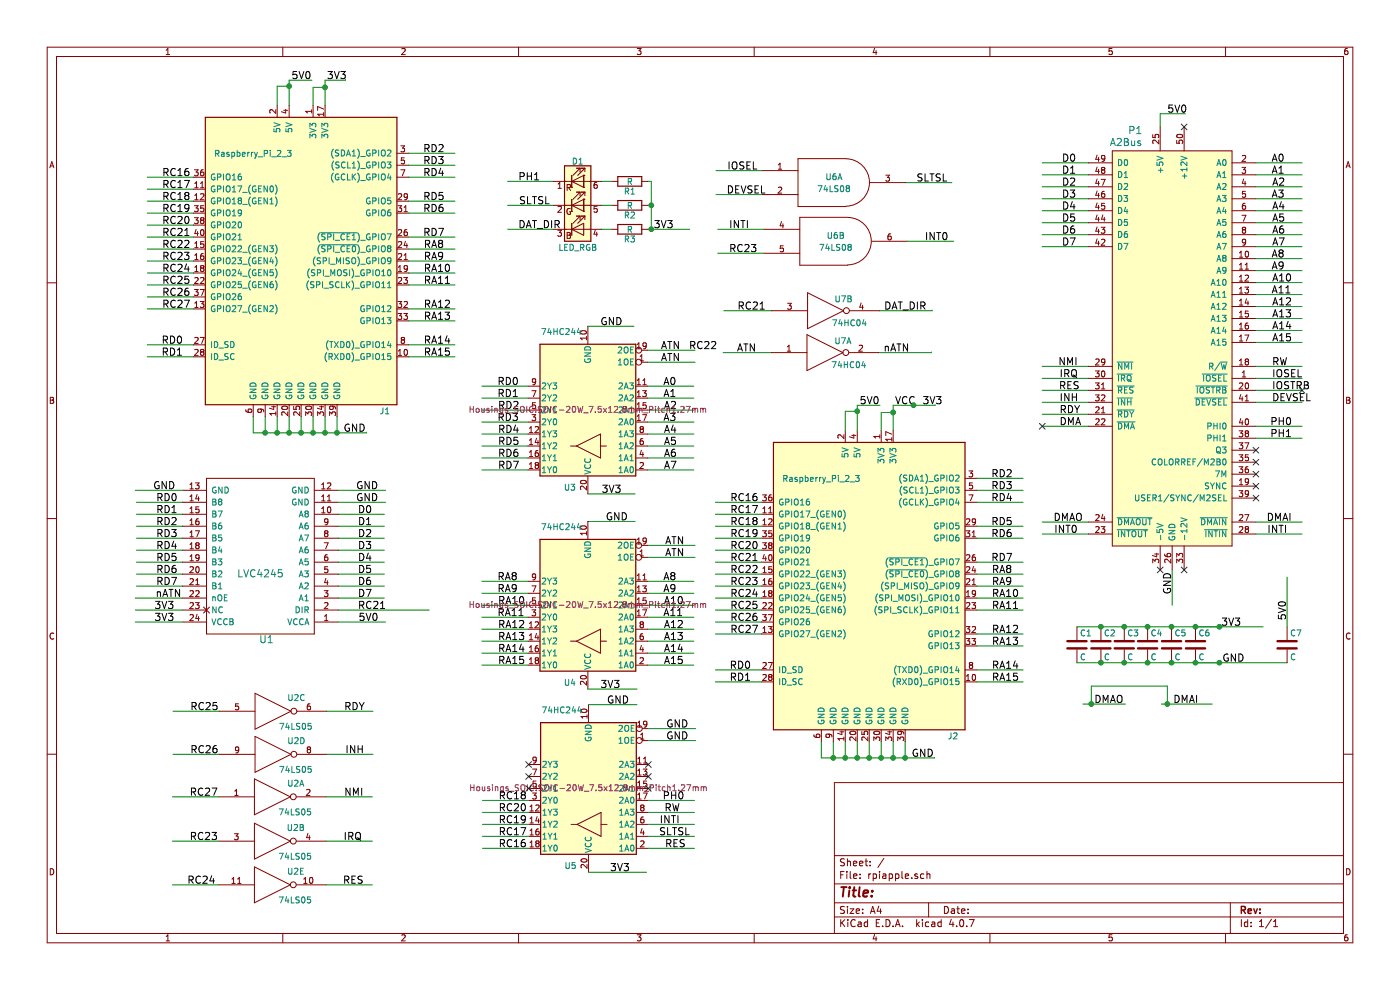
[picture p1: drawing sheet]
EESchema Schematic File Version 2
LIBS:power
LIBS:device
LIBS:switches
LIBS:relays
LIBS:motors
LIBS:transistors
LIBS:conn
LIBS:linear
LIBS:regul
LIBS:74xx
LIBS:cmos4000
LIBS:adc-dac
LIBS:memory
LIBS:xilinx
LIBS:microcontrollers
LIBS:dsp
LIBS:microchip
LIBS:analog_switches
LIBS:motorola
LIBS:texas
LIBS:intel
LIBS:audio
LIBS:interface
LIBS:digital-audio
LIBS:philips
LIBS:display
LIBS:cypress
LIBS:siliconi
LIBS:opto
LIBS:atmel
LIBS:contrib
LIBS:valves
LIBS:apple2
LIBS:altera_maxII_epm240
LIBS:msx_slot
EELAYER 25 0
EELAYER END
$Descr A4 11693 8268
encoding utf-8
Sheet 1 1
Title ""
Date ""
Rev ""
Comp ""
Comment1 ""
Comment2 ""
Comment3 ""
Comment4 ""
$EndDescr
$Comp
L A2Bus P1
U 1 1
P 9790 2860
F 0 "P1" H 9540 4635 60  0000 R CNN
F 1 "A2Bus" H 9540 4535 60  0000 R CNN
F 2 "MSX:Male_Card-Edge_50_pin__100_mil" H 9790 2860 60  0001 C CNN
F 3 "" H 9790 2860 60  0001 C CNN
	1    9790 2860
	1    0    0    -1  
$EndComp
$Comp
L Raspberry_Pi_2_3 J1
U 1 1
P 2515 2180
F 0 "J1" H 3215 930 50  0000 C CNN
F 1 "Raspberry_Pi_2_3" H 2115 3080 50  0000 C CNN
F 2 "Pin_Headers:Pin_Header_Straight_2x20" H 3515 3430 50  0001 C CNN
F 3 "" H 2565 2030 50  0001 C CNN
	1    2515 2180
	1    0    0    -1  
$EndComp
Text Label 3160 5195 2    60   ~ 0
5V0
Text Label 9790 4780 3    60   ~ 0
GND
Text Label 8870 1360 0    60   ~ 0
D0
Text Label 8870 1460 0    60   ~ 0
D1
Text Label 8870 1560 0    60   ~ 0
D2
Text Label 8870 1660 0    60   ~ 0
D3
Text Label 8870 1760 0    60   ~ 0
D4
Text Label 8870 1860 0    60   ~ 0
D5
Text Label 8870 1960 0    60   ~ 0
D6
Text Label 8870 2060 0    60   ~ 0
D7
Text Label 10620 1360 0    60   ~ 0
A0
Text Label 10620 1460 0    60   ~ 0
A1
Text Label 10625 1560 0    60   ~ 0
A2
Text Label 10620 1660 0    60   ~ 0
A3
Text Label 10625 1760 0    60   ~ 0
A4
Text Label 10625 1860 0    60   ~ 0
A5
Text Label 10625 1960 0    60   ~ 0
A6
Text Label 10625 2060 0    60   ~ 0
A7
Text Label 10620 2160 0    60   ~ 0
A8
Text Label 10620 2260 0    60   ~ 0
A9
Text Label 10625 2360 0    60   ~ 0
A10
Text Label 10620 2460 0    60   ~ 0
A11
Text Label 10625 2560 0    60   ~ 0
A12
Text Label 10625 2660 0    60   ~ 0
A13
Text Label 10625 2760 0    60   ~ 0
A14
Text Label 10625 2860 0    60   ~ 0
A15
Text Label 8800 4360 0    60   ~ 0
DMAO
Text Label 8805 4460 0    60   ~ 0
INT0
Text Label 10580 4360 0    60   ~ 0
DMAI
Text Label 10585 4460 0    60   ~ 0
INTI
Text Label 10625 3060 0    60   ~ 0
RW
Text Label 10625 3160 0    60   ~ 0
IOSEL
Text Label 10610 3660 0    60   ~ 0
PH1
Text Label 10625 3360 0    60   ~ 0
DEVSEL
Text Label 8840 3060 0    60   ~ 0
NMI
Text Label 8850 3160 0    60   ~ 0
IRQ
Text Label 8845 3260 0    60   ~ 0
RES
Text Label 8850 3360 0    60   ~ 0
INH
Text Label 8850 3460 0    60   ~ 0
RDY
Text Label 8850 3560 0    60   ~ 0
DMA
Text Label 1350 2880 0    60   ~ 0
RD0
Text Label 1350 2980 0    60   ~ 0
RD1
Text Label 3535 1280 0    60   ~ 0
RD2
Text Label 3535 1380 0    60   ~ 0
RD3
Text Label 3535 1480 0    60   ~ 0
RD4
Text Label 3535 1680 0    60   ~ 0
RD5
Text Label 3535 1780 0    60   ~ 0
RD6
Text Label 3535 1980 0    60   ~ 0
RD7
Text Label 3540 2080 0    60   ~ 0
RA8
Text Label 3540 2180 0    60   ~ 0
RA9
Text Label 3540 2280 0    60   ~ 0
RA10
Text Label 3540 2380 0    60   ~ 0
RA11
Text Label 3540 2680 0    60   ~ 0
RA13
Text Label 3540 2580 0    60   ~ 0
RA12
Text Label 3540 2880 0    60   ~ 0
RA14
Text Label 3540 2980 0    60   ~ 0
RA15
Text Label 1355 1480 0    60   ~ 0
RC16
Text Label 1355 1580 0    60   ~ 0
RC17
Text Label 1355 1680 0    60   ~ 0
RC18
Text Label 1355 1780 0    60   ~ 0
RC19
Text Label 1355 1880 0    60   ~ 0
RC20
Text Label 1355 1980 0    60   ~ 0
RC21
Text Label 1355 2080 0    60   ~ 0
RC22
Text Label 1355 2180 0    60   ~ 0
RC23
Text Label 1355 2280 0    60   ~ 0
RC24
Text Label 1355 2380 0    60   ~ 0
RC25
Text Label 1355 2480 0    60   ~ 0
RC26
Text Label 1355 2580 0    60   ~ 0
RC27
NoConn ~ 10490 3760
NoConn ~ 10490 3860
NoConn ~ 10490 4060
NoConn ~ 10490 4160
NoConn ~ 9690 4760
NoConn ~ 9890 4760
NoConn ~ 9890 1060
Text Label 2990 4295 0    60   ~ 0
D0
Text Label 2990 4395 0    60   ~ 0
D1
Text Label 2990 4495 0    60   ~ 0
D2
Text Label 2990 4595 0    60   ~ 0
D3
Text Label 2990 4695 0    60   ~ 0
D4
Text Label 2990 4795 0    60   ~ 0
D5
Text Label 2990 4895 0    60   ~ 0
D6
Text Label 2990 4995 0    60   ~ 0
D7
Text Label 5540 3225 0    60   ~ 0
A0
Text Label 5540 3325 0    60   ~ 0
A1
Text Label 5545 3425 0    60   ~ 0
A2
Text Label 5540 3525 0    60   ~ 0
A3
Text Label 5545 3625 0    60   ~ 0
A4
Text Label 5545 3725 0    60   ~ 0
A5
Text Label 5545 3825 0    60   ~ 0
A6
Text Label 5545 3925 0    60   ~ 0
A7
Text Label 5540 4855 0    60   ~ 0
A8
Text Label 5540 4955 0    60   ~ 0
A9
Text Label 5545 5055 0    60   ~ 0
A10
Text Label 5540 5155 0    60   ~ 0
A11
Text Label 5545 5255 0    60   ~ 0
A12
Text Label 5545 5355 0    60   ~ 0
A13
Text Label 5545 5455 0    60   ~ 0
A14
Text Label 5545 5555 0    60   ~ 0
A15
Text Label 10625 3260 0    60   ~ 0
IOSTRB
Text Label 4155 3225 0    60   ~ 0
RD0
Text Label 4155 3325 0    60   ~ 0
RD1
Text Label 4160 3425 0    60   ~ 0
RD2
Text Label 4155 3525 0    60   ~ 0
RD3
Text Label 4160 3625 0    60   ~ 0
RD4
Text Label 4160 3725 0    60   ~ 0
RD5
Text Label 4160 3825 0    60   ~ 0
RD6
Text Label 4160 3925 0    60   ~ 0
RD7
Text Label 4155 4855 0    60   ~ 0
RA8
Text Label 4155 4955 0    60   ~ 0
RA9
Text Label 4160 5055 0    60   ~ 0
RA10
Text Label 4155 5155 0    60   ~ 0
RA11
Text Label 4160 5255 0    60   ~ 0
RA12
Text Label 4160 5355 0    60   ~ 0
RA13
Text Label 4160 5455 0    60   ~ 0
RA14
Text Label 4160 5555 0    60   ~ 0
RA15
Text Label 1305 4195 0    60   ~ 0
RD0
Text Label 1305 4295 0    60   ~ 0
RD1
Text Label 1305 4395 0    60   ~ 0
RD2
Text Label 1305 4495 0    60   ~ 0
RD3
Text Label 1305 4595 0    60   ~ 0
RD4
Text Label 1305 4695 0    60   ~ 0
RD5
Text Label 1305 4795 0    60   ~ 0
RD6
Text Label 1305 4895 0    60   ~ 0
RD7
Text Label 5015 2725 0    60   ~ 0
GND
Text Label 5060 4355 0    60   ~ 0
GND
Text Label 5520 2925 0    60   ~ 0
ATN
Text Label 5555 4555 0    60   ~ 0
ATN
Text Label 1300 4995 0    60   ~ 0
nATN
Text Label 2435 670  0    60   ~ 0
5V0
Text Label 2730 670  0    60   ~ 0
3V3
Wire Wire Line
	10490 1360 10875 1360
Wire Wire Line
	10490 1460 10875 1460
Wire Wire Line
	10490 1560 10875 1560
Wire Wire Line
	10490 1660 10875 1660
Wire Wire Line
	10490 1760 10875 1760
Wire Wire Line
	10490 1860 10875 1860
Wire Wire Line
	10490 1960 10875 1960
Wire Wire Line
	10490 2060 10875 2060
Wire Wire Line
	10490 3060 10875 3060
Wire Wire Line
	10490 3160 10875 3160
Wire Wire Line
	10490 3360 10875 3360
Wire Wire Line
	9790 5055 9790 4760
Wire Wire Line
	8705 1360 9090 1360
Wire Wire Line
	8705 1460 9090 1460
Wire Wire Line
	8705 1560 9090 1560
Wire Wire Line
	8705 1660 9090 1660
Wire Wire Line
	8705 1760 9090 1760
Wire Wire Line
	8705 1860 9090 1860
Wire Wire Line
	8705 1960 9090 1960
Wire Wire Line
	8705 2060 9090 2060
Wire Wire Line
	10490 2160 10875 2160
Wire Wire Line
	10490 2260 10875 2260
Wire Wire Line
	10490 2360 10875 2360
Wire Wire Line
	10490 2460 10875 2460
Wire Wire Line
	10490 2560 10875 2560
Wire Wire Line
	10490 2660 10875 2660
Wire Wire Line
	10490 2760 10875 2760
Wire Wire Line
	10490 2860 10875 2860
Wire Wire Line
	8705 3360 9090 3360
Wire Wire Line
	8705 4360 9090 4360
Wire Wire Line
	8705 4460 9090 4460
Wire Wire Line
	10490 4360 10875 4360
Wire Wire Line
	10490 4460 10875 4460
Wire Wire Line
	10490 3660 10875 3660
Wire Wire Line
	8705 3060 9090 3060
Wire Wire Line
	8705 3160 9090 3160
Wire Wire Line
	8705 3260 9090 3260
Wire Wire Line
	8705 3460 9090 3460
Wire Wire Line
	8705 3560 9090 3560
Wire Wire Line
	1230 2880 1615 2880
Wire Wire Line
	1230 2980 1615 2980
Wire Wire Line
	3415 1280 3800 1280
Wire Wire Line
	3415 1380 3800 1380
Wire Wire Line
	3415 1480 3800 1480
Wire Wire Line
	3415 1680 3800 1680
Wire Wire Line
	3415 1780 3800 1780
Wire Wire Line
	3415 1980 3800 1980
Wire Wire Line
	3415 2080 3800 2080
Wire Wire Line
	3415 2180 3800 2180
Wire Wire Line
	3415 2280 3800 2280
Wire Wire Line
	3415 2380 3800 2380
Wire Wire Line
	3415 2580 3800 2580
Wire Wire Line
	3415 2680 3800 2680
Wire Wire Line
	3415 2880 3800 2880
Wire Wire Line
	3415 2980 3800 2980
Wire Wire Line
	1230 1480 1615 1480
Wire Wire Line
	1230 1580 1615 1580
Wire Wire Line
	1230 1680 1615 1680
Wire Wire Line
	1230 1780 1615 1780
Wire Wire Line
	1230 1880 1615 1880
Wire Wire Line
	1230 1980 1615 1980
Wire Wire Line
	1230 2080 1615 2080
Wire Wire Line
	1230 2180 1615 2180
Wire Wire Line
	1230 2280 1615 2280
Wire Wire Line
	1230 2380 1615 2380
Wire Wire Line
	1230 2480 1615 2480
Wire Wire Line
	1230 2580 1615 2580
Wire Wire Line
	2825 4295 3210 4295
Wire Wire Line
	2825 4395 3210 4395
Wire Wire Line
	2825 4495 3210 4495
Wire Wire Line
	2825 4595 3210 4595
Wire Wire Line
	2825 4695 3210 4695
Wire Wire Line
	2825 4795 3210 4795
Wire Wire Line
	2825 4895 3210 4895
Wire Wire Line
	2825 4995 3210 4995
Wire Wire Line
	5410 3225 5795 3225
Wire Wire Line
	5410 3325 5795 3325
Wire Wire Line
	5410 3425 5795 3425
Wire Wire Line
	5410 3525 5795 3525
Wire Wire Line
	5410 3625 5795 3625
Wire Wire Line
	5410 3725 5795 3725
Wire Wire Line
	5410 3825 5795 3825
Wire Wire Line
	5410 3925 5795 3925
Wire Wire Line
	5410 4855 5795 4855
Wire Wire Line
	5410 4955 5795 4955
Wire Wire Line
	5410 5055 5795 5055
Wire Wire Line
	5410 5155 5795 5155
Wire Wire Line
	5410 5255 5795 5255
Wire Wire Line
	5410 5355 5795 5355
Wire Wire Line
	5410 5455 5795 5455
Wire Wire Line
	5410 5555 5795 5555
Wire Wire Line
	10490 3260 10875 3260
Wire Wire Line
	4025 3225 4410 3225
Wire Wire Line
	4025 3325 4410 3325
Wire Wire Line
	4025 3425 4410 3425
Wire Wire Line
	4025 3525 4410 3525
Wire Wire Line
	4025 3625 4410 3625
Wire Wire Line
	4025 3725 4410 3725
Wire Wire Line
	4025 3825 4410 3825
Wire Wire Line
	4025 3925 4410 3925
Wire Wire Line
	4025 4855 4410 4855
Wire Wire Line
	4025 4955 4410 4955
Wire Wire Line
	4025 5055 4410 5055
Wire Wire Line
	4025 5155 4410 5155
Wire Wire Line
	4025 5255 4410 5255
Wire Wire Line
	4025 5355 4410 5355
Wire Wire Line
	4025 5455 4410 5455
Wire Wire Line
	4025 5555 4410 5555
Wire Wire Line
	1140 4195 1525 4195
Wire Wire Line
	1140 4295 1525 4295
Wire Wire Line
	1140 4395 1525 4395
Wire Wire Line
	1140 4495 1525 4495
Wire Wire Line
	1140 4595 1525 4595
Wire Wire Line
	1140 4695 1525 4695
Wire Wire Line
	1140 4795 1525 4795
Wire Wire Line
	1140 4895 1525 4895
Wire Wire Line
	4910 4125 5305 4125
Wire Wire Line
	5410 2925 5805 2925
Wire Wire Line
	2825 5095 3585 5095
Wire Wire Line
	1130 4995 1525 4995
Wire Wire Line
	4910 4355 5305 4355
Wire Wire Line
	5410 4555 5805 4555
Wire Wire Line
	2715 880  2715 670 
Wire Wire Line
	2615 880  2615 730 
Wire Wire Line
	2615 730  2715 730 
Connection ~ 2715 730 
Wire Wire Line
	2415 880  2415 670 
Wire Wire Line
	2315 880  2315 720 
Wire Wire Line
	2315 720  2415 720 
Connection ~ 2415 720 
Wire Wire Line
	2415 670  2605 670 
Wire Wire Line
	2715 670  2885 670 
Wire Wire Line
	2885 670  2885 665 
Wire Wire Line
	2115 3480 2115 3615
Wire Wire Line
	2115 3615 3060 3615
Wire Wire Line
	3060 3615 3060 3610
Wire Wire Line
	2215 3480 2215 3615
Connection ~ 2215 3615
Wire Wire Line
	2315 3480 2315 3615
Connection ~ 2315 3615
Wire Wire Line
	2415 3480 2415 3615
Connection ~ 2415 3615
Wire Wire Line
	2515 3480 2515 3615
Connection ~ 2515 3615
Wire Wire Line
	2615 3480 2615 3615
Connection ~ 2615 3615
Wire Wire Line
	2715 3480 2715 3615
Connection ~ 2715 3615
Wire Wire Line
	2815 3480 2815 3615
Connection ~ 2815 3615
Text Label 2870 3615 0    60   ~ 0
GND
Text Label 4330 1515 0    60   ~ 0
PH1
Text Label 4330 1915 0    60   ~ 0
DAT_DIR
Text Label 4335 1715 0    60   ~ 0
SLTSL
Wire Wire Line
	4240 1515 4625 1515
Wire Wire Line
	4240 1715 4625 1715
Wire Wire Line
	4240 1915 4625 1915
$Comp
L LED_RGB D1
U 1 1
P 4825 1715
F 0 "D1" H 4825 2085 50  0000 C CNN
F 1 "LED_RGB" H 4825 1365 50  0000 C CNN
F 2 "LEDs:LED_RGB_5050-6" H 4825 1665 50  0001 C CNN
F 3 "" H 4825 1665 50  0001 C CNN
	1    4825 1715
	1    0    0    -1  
$EndComp
$Comp
L R R1
U 1 1
P 5260 1515
F 0 "R1" V 5340 1515 50  0000 C CNN
F 1 "R" V 5260 1515 50  0000 C CNN
F 2 "Resistors_SMD:R_0603_HandSoldering" V 5190 1515 50  0001 C CNN
F 3 "" H 5260 1515 50  0001 C CNN
	1    5260 1515
	0    1    1    0   
$EndComp
$Comp
L R R2
U 1 1
P 5260 1715
F 0 "R2" V 5340 1715 50  0000 C CNN
F 1 "R" V 5260 1715 50  0000 C CNN
F 2 "Resistors_SMD:R_0603_HandSoldering" V 5190 1715 50  0001 C CNN
F 3 "" H 5260 1715 50  0001 C CNN
	1    5260 1715
	0    1    1    0   
$EndComp
Wire Wire Line
	5025 1515 5110 1515
Wire Wire Line
	5025 1715 5110 1715
$Comp
L R R3
U 1 1
P 5260 1915
F 0 "R3" V 5340 1915 50  0000 C CNN
F 1 "R" V 5260 1915 50  0000 C CNN
F 2 "Resistors_SMD:R_0603_HandSoldering" V 5190 1915 50  0001 C CNN
F 3 "" H 5260 1915 50  0001 C CNN
	1    5260 1915
	0    1    1    0   
$EndComp
Wire Wire Line
	5025 1915 5110 1915
Wire Wire Line
	5410 1915 5760 1915
Text Label 5460 1915 0    60   ~ 0
3V3
Wire Wire Line
	5410 1715 5440 1715
Wire Wire Line
	5440 1515 5440 1915
Connection ~ 5440 1915
Wire Wire Line
	5410 1515 5440 1515
Connection ~ 5440 1715
$Comp
L C C1
U 1 1
P 8995 5385
F 0 "C1" H 9020 5485 50  0000 L CNN
F 1 "C" H 9020 5285 50  0000 L CNN
F 2 "Capacitors_SMD:C_0603_HandSoldering" H 9033 5235 50  0001 C CNN
F 3 "" H 8995 5385 50  0001 C CNN
	1    8995 5385
	1    0    0    -1  
$EndComp
$Comp
L C C2
U 1 1
P 9195 5385
F 0 "C2" H 9220 5485 50  0000 L CNN
F 1 "C" H 9220 5285 50  0000 L CNN
F 2 "Capacitors_SMD:C_0603_HandSoldering" H 9233 5235 50  0001 C CNN
F 3 "" H 9195 5385 50  0001 C CNN
	1    9195 5385
	1    0    0    -1  
$EndComp
$Comp
L C C3
U 1 1
P 9390 5385
F 0 "C3" H 9415 5485 50  0000 L CNN
F 1 "C" H 9415 5285 50  0000 L CNN
F 2 "Capacitors_SMD:C_0603_HandSoldering" H 9428 5235 50  0001 C CNN
F 3 "" H 9390 5385 50  0001 C CNN
	1    9390 5385
	1    0    0    -1  
$EndComp
$Comp
L C C4
U 1 1
P 9585 5385
F 0 "C4" H 9610 5485 50  0000 L CNN
F 1 "C" H 9610 5285 50  0000 L CNN
F 2 "Capacitors_SMD:C_0603_HandSoldering" H 9623 5235 50  0001 C CNN
F 3 "" H 9585 5385 50  0001 C CNN
	1    9585 5385
	1    0    0    -1  
$EndComp
$Comp
L C C5
U 1 1
P 9785 5385
F 0 "C5" H 9810 5485 50  0000 L CNN
F 1 "C" H 9810 5285 50  0000 L CNN
F 2 "Capacitors_SMD:C_0603_HandSoldering" H 9823 5235 50  0001 C CNN
F 3 "" H 9785 5385 50  0001 C CNN
	1    9785 5385
	1    0    0    -1  
$EndComp
$Comp
L C C6
U 1 1
P 9985 5385
F 0 "C6" H 10010 5485 50  0000 L CNN
F 1 "C" H 10010 5285 50  0000 L CNN
F 2 "Capacitors_SMD:C_0603_HandSoldering" H 10023 5235 50  0001 C CNN
F 3 "" H 9985 5385 50  0001 C CNN
	1    9985 5385
	1    0    0    -1  
$EndComp
Wire Wire Line
	8995 5535 10750 5535
Connection ~ 9195 5535
Connection ~ 9390 5535
Connection ~ 9585 5535
Connection ~ 9785 5535
Connection ~ 9985 5535
Connection ~ 9195 5235
Connection ~ 9390 5235
Connection ~ 9585 5235
Connection ~ 9785 5235
Connection ~ 9985 5235
Text Label 10200 5235 0    60   ~ 0
3V3
Text Label 10210 5535 0    60   ~ 0
GND
Wire Wire Line
	9700 5880 10125 5880
Wire Wire Line
	9400 5880 9045 5880
Text Label 9800 5880 0    60   ~ 0
DMAI
Text Label 9140 5880 0    60   ~ 0
DMAO
$Comp
L C C7
U 1 1
P 10750 5385
F 0 "C7" H 10775 5485 50  0000 L CNN
F 1 "C" H 10775 5285 50  0000 L CNN
F 2 "Capacitors_SMD:C_0603_HandSoldering" H 10788 5235 50  0001 C CNN
F 3 "" H 10750 5385 50  0001 C CNN
	1    10750 5385
	1    0    0    -1  
$EndComp
Wire Wire Line
	9985 5235 10205 5235
Wire Wire Line
	9985 5535 10185 5535
Connection ~ 10185 5535
Wire Wire Line
	8995 5235 10550 5235
Connection ~ 10185 5235
Wire Wire Line
	10750 4820 10750 5235
Text Label 10750 5180 1    60   ~ 0
5V0
$Comp
L 74LS05 U2
U 3 1
P 2280 5940
F 0 "U2" H 2475 6055 50  0000 C CNN
F 1 "74LS05" H 2470 5815 50  0000 C CNN
F 2 "Housings_SOIC:SOIC-14_3.9x8.7mm_Pitch1.27mm" H 2280 5940 50  0001 C CNN
F 3 "" H 2280 5940 50  0001 C CNN
	3    2280 5940
	1    0    0    -1  
$EndComp
$Comp
L 74LS05 U2
U 4 1
P 2280 6300
F 0 "U2" H 2475 6415 50  0000 C CNN
F 1 "74LS05" H 2470 6175 50  0000 C CNN
F 2 "Housings_SOIC:SOIC-14_3.9x8.7mm_Pitch1.27mm" H 2280 6300 50  0001 C CNN
F 3 "" H 2280 6300 50  0001 C CNN
	4    2280 6300
	1    0    0    -1  
$EndComp
$Comp
L 74LS05 U2
U 1 1
P 2275 6655
F 0 "U2" H 2470 6770 50  0000 C CNN
F 1 "74LS05" H 2465 6530 50  0000 C CNN
F 2 "Housings_SOIC:SOIC-14_3.9x8.7mm_Pitch1.27mm" H 2275 6655 50  0001 C CNN
F 3 "" H 2275 6655 50  0001 C CNN
	1    2275 6655
	1    0    0    -1  
$EndComp
$Comp
L 74LS05 U2
U 2 1
P 2275 7025
F 0 "U2" H 2470 7140 50  0000 C CNN
F 1 "74LS05" H 2465 6900 50  0000 C CNN
F 2 "Housings_SOIC:SOIC-14_3.9x8.7mm_Pitch1.27mm" H 2275 7025 50  0001 C CNN
F 3 "" H 2275 7025 50  0001 C CNN
	2    2275 7025
	1    0    0    -1  
$EndComp
$Comp
L 74LS08 U6
U 1 1
P 6965 1525
F 0 "U6" H 6965 1575 50  0000 C CNN
F 1 "74LS08" H 6965 1475 50  0000 C CNN
F 2 "Housings_SOIC:SOIC-14_3.9x8.7mm_Pitch1.27mm" H 6965 1525 50  0001 C CNN
F 3 "" H 6965 1525 50  0001 C CNN
	1    6965 1525
	1    0    0    -1  
$EndComp
$Comp
L 74LS08 U6
U 2 1
P 6980 2015
F 0 "U6" H 6980 2065 50  0000 C CNN
F 1 "74LS08" H 6980 1965 50  0000 C CNN
F 2 "Housings_SOIC:SOIC-14_3.9x8.7mm_Pitch1.27mm" H 6980 2015 50  0001 C CNN
F 3 "" H 6980 2015 50  0001 C CNN
	2    6980 2015
	1    0    0    -1  
$EndComp
Text Label 2875 5940 0    60   ~ 0
RDY
Wire Wire Line
	2730 5940 3115 5940
Wire Wire Line
	9115 5880 9115 5730
Wire Wire Line
	9115 5730 9750 5730
Wire Wire Line
	9750 5730 9750 5880
Connection ~ 9750 5880
Connection ~ 9115 5880
Wire Wire Line
	7580 2015 7965 2015
Text Label 7725 2015 0    60   ~ 0
INT0
Text Label 6090 1915 0    60   ~ 0
INTI
Wire Wire Line
	5995 1915 6380 1915
Text Label 6090 2115 0    60   ~ 0
RC23
Wire Wire Line
	5995 2115 6380 2115
Text Label 6075 1425 0    60   ~ 0
IOSEL
Wire Wire Line
	5980 1425 6365 1425
Text Label 6070 1625 0    60   ~ 0
DEVSEL
Wire Wire Line
	5980 1625 6365 1625
Text Label 7655 1525 0    60   ~ 0
SLTSL
Wire Wire Line
	7565 1525 7950 1525
Text Label 2885 6300 0    60   ~ 0
INH
Wire Wire Line
	2730 6300 3115 6300
Text Label 2875 6655 0    60   ~ 0
NMI
Wire Wire Line
	2725 6655 3110 6655
Wire Wire Line
	1440 7025 1825 7025
Text Label 1585 7025 0    60   ~ 0
RC23
Wire Wire Line
	2725 7025 3110 7025
Text Label 2870 7025 0    60   ~ 0
IRQ
Wire Wire Line
	1440 6655 1825 6655
Text Label 1585 6655 0    60   ~ 0
RC27
Wire Wire Line
	1445 6300 1830 6300
Text Label 1590 6300 0    60   ~ 0
RC26
Wire Wire Line
	1445 5940 1830 5940
Text Label 1590 5940 0    60   ~ 0
RC25
$Comp
L 74HC244 U3
U 1 1
P 4910 3425
F 0 "U3" H 5010 4075 50  0000 L CNN
F 1 "74HC244" H 4960 2775 50  0000 L CNN
F 2 "Housings_SOIC:SOIC-20W_7.5x12.8mm_Pitch1.27mm" H 4910 3425 50  0000 C CNN
F 3 "" H 4910 3425 50  0000 C CNN
	1    4910 3425
	-1   0    0    1   
$EndComp
Text Label 5520 3025 0    60   ~ 0
ATN
Wire Wire Line
	5410 3025 5805 3025
$Comp
L LVC4245 U1
U 1 1
P 2175 4645
F 0 "U1" H 2125 5345 60  0000 C CNN
F 1 "LVC4245" H 2175 4795 60  0000 C CNN
F 2 "Housings_SOIC:SOIC-24W_7.5x15.4mm_Pitch1.27mm" H 2325 5245 60  0001 C CNN
F 3 "" H 2325 5245 60  0001 C CNN
	1    2175 4645
	-1   0    0    1   
$EndComp
Text Label 1290 5195 0    60   ~ 0
3V3
Wire Wire Line
	1130 5195 1525 5195
Wire Wire Line
	2825 5195 3220 5195
Text Label 2975 4095 0    60   ~ 0
GND
Wire Wire Line
	2825 4095 3220 4095
Text Label 2975 4195 0    60   ~ 0
GND
Wire Wire Line
	2825 4195 3220 4195
Text Label 1280 4095 0    60   ~ 0
GND
Wire Wire Line
	1130 4095 1525 4095
$Comp
L 74HC244 U4
U 1 1
P 4910 5055
F 0 "U4" H 5010 5705 50  0000 L CNN
F 1 "74HC244" H 4960 4405 50  0000 L CNN
F 2 "Housings_SOIC:SOIC-20W_7.5x12.8mm_Pitch1.27mm" H 4910 5055 50  0000 C CNN
F 3 "" H 4910 5055 50  0000 C CNN
	1    4910 5055
	-1   0    0    1   
$EndComp
Wire Wire Line
	4910 2725 5295 2725
Text Label 5555 4655 0    60   ~ 0
ATN
Wire Wire Line
	5410 4655 5805 4655
$Comp
L 74HC244 U5
U 1 1
P 4915 6585
F 0 "U5" H 5015 7235 50  0000 L CNN
F 1 "74HC244" H 4965 5935 50  0000 L CNN
F 2 "Housings_SOIC:SOIC-20W_7.5x12.8mm_Pitch1.27mm" H 4915 6585 50  0000 C CNN
F 3 "" H 4915 6585 50  0000 C CNN
	1    4915 6585
	-1   0    0    1   
$EndComp
Text Label 5505 6985 0    60   ~ 0
SLTSL
Wire Wire Line
	5415 6985 5800 6985
Text Label 10610 3560 0    60   ~ 0
PH0
Wire Wire Line
	10490 3560 10875 3560
NoConn ~ 10490 3960
Text Label 5555 7085 0    60   ~ 0
RES
Wire Wire Line
	5415 7085 5800 7085
Text Label 5510 6885 0    60   ~ 0
INTI
Wire Wire Line
	5415 6885 5800 6885
Text Label 5550 6785 0    60   ~ 0
RW
Wire Wire Line
	5415 6785 5800 6785
Text Label 5535 6685 0    60   ~ 0
PH0
Wire Wire Line
	5415 6685 5800 6685
Text Label 4165 6785 0    60   ~ 0
RC20
Text Label 4165 6885 0    60   ~ 0
RC19
Text Label 4165 6985 0    60   ~ 0
RC17
Text Label 4165 7085 0    60   ~ 0
RC16
Wire Wire Line
	4030 6785 4415 6785
Wire Wire Line
	4030 6885 4415 6885
Wire Wire Line
	4030 6985 4415 6985
Wire Wire Line
	4030 7085 4415 7085
Text Label 4165 6685 0    60   ~ 0
RC18
Wire Wire Line
	4030 6685 4415 6685
Text Label 2990 5095 0    60   ~ 0
RC21
Text Label 5565 6085 0    60   ~ 0
GND
Wire Wire Line
	5415 6085 5810 6085
Text Label 5565 6185 0    60   ~ 0
GND
Wire Wire Line
	5415 6185 5810 6185
Text Label 5070 5885 0    60   ~ 0
GND
Wire Wire Line
	4915 5885 5320 5885
Wire Wire Line
	4910 5755 5320 5755
Text Label 5015 5755 0    60   ~ 0
3V3
Wire Wire Line
	4915 7285 5400 7285
Text Label 5095 7285 0    60   ~ 0
3V3
Text Label 5025 4125 0    60   ~ 0
3V3
NoConn ~ 4415 6385
NoConn ~ 4415 6485
NoConn ~ 4415 6585
NoConn ~ 5415 6585
NoConn ~ 5415 6485
NoConn ~ 5415 6385
Wire Wire Line
	9690 1060 9690 950 
Wire Wire Line
	9690 950  9900 950 
Text Label 9750 950  0    60   ~ 0
5V0
NoConn ~ 8705 3560
NoConn ~ 10875 3260
$Comp
L 74LS05 U2
U 5 1
P 2275 7390
F 0 "U2" H 2470 7505 50  0000 C CNN
F 1 "74LS05" H 2465 7265 50  0000 C CNN
F 2 "Housings_SOIC:SOIC-14_3.9x8.7mm_Pitch1.27mm" H 2275 7390 50  0001 C CNN
F 3 "" H 2275 7390 50  0001 C CNN
	5    2275 7390
	1    0    0    -1  
$EndComp
Text Label 2865 7390 0    60   ~ 0
RES
Wire Wire Line
	2725 7390 3110 7390
Text Label 1565 7390 0    60   ~ 0
RC24
Wire Wire Line
	1440 7390 1825 7390
$Comp
L Raspberry_Pi_2_3 J2
U 1 1
P 7260 4895
F 0 "J2" H 7960 3645 50  0000 C CNN
F 1 "Raspberry_Pi_2_3" H 6860 5795 50  0000 C CNN
F 2 "Pin_Headers:Pin_Header_Straight_2x20" H 8260 6145 50  0001 C CNN
F 3 "" H 7310 4745 50  0001 C CNN
	1    7260 4895
	1    0    0    -1  
$EndComp
Text Label 6095 5595 0    60   ~ 0
RD0
Text Label 6095 5695 0    60   ~ 0
RD1
Text Label 8280 3995 0    60   ~ 0
RD2
Text Label 8280 4095 0    60   ~ 0
RD3
Text Label 8280 4195 0    60   ~ 0
RD4
Text Label 8280 4395 0    60   ~ 0
RD5
Text Label 8280 4495 0    60   ~ 0
RD6
Text Label 8280 4695 0    60   ~ 0
RD7
Text Label 8285 4795 0    60   ~ 0
RA8
Text Label 8285 4895 0    60   ~ 0
RA9
Text Label 8285 4995 0    60   ~ 0
RA10
Text Label 8285 5095 0    60   ~ 0
RA11
Text Label 8285 5395 0    60   ~ 0
RA13
Text Label 8285 5295 0    60   ~ 0
RA12
Text Label 8285 5595 0    60   ~ 0
RA14
Text Label 8285 5695 0    60   ~ 0
RA15
Text Label 6100 4195 0    60   ~ 0
RC16
Text Label 6100 4295 0    60   ~ 0
RC17
Text Label 6100 4395 0    60   ~ 0
RC18
Text Label 6100 4495 0    60   ~ 0
RC19
Text Label 6100 4595 0    60   ~ 0
RC20
Text Label 6100 4695 0    60   ~ 0
RC21
Text Label 6100 4795 0    60   ~ 0
RC22
Text Label 6100 4895 0    60   ~ 0
RC23
Text Label 6100 4995 0    60   ~ 0
RC24
Text Label 6100 5095 0    60   ~ 0
RC25
Text Label 6100 5195 0    60   ~ 0
RC26
Text Label 6100 5295 0    60   ~ 0
RC27
Text Label 7180 3385 0    60   ~ 0
5V0
Text Label 7475 3385 0    60   ~ 0
VCC
Wire Wire Line
	5975 5595 6360 5595
Wire Wire Line
	5975 5695 6360 5695
Wire Wire Line
	8160 3995 8545 3995
Wire Wire Line
	8160 4095 8545 4095
Wire Wire Line
	8160 4195 8545 4195
Wire Wire Line
	8160 4395 8545 4395
Wire Wire Line
	8160 4495 8545 4495
Wire Wire Line
	8160 4695 8545 4695
Wire Wire Line
	8160 4795 8545 4795
Wire Wire Line
	8160 4895 8545 4895
Wire Wire Line
	8160 4995 8545 4995
Wire Wire Line
	8160 5095 8545 5095
Wire Wire Line
	8160 5295 8545 5295
Wire Wire Line
	8160 5395 8545 5395
Wire Wire Line
	8160 5595 8545 5595
Wire Wire Line
	8160 5695 8545 5695
Wire Wire Line
	5975 4195 6360 4195
Wire Wire Line
	5975 4295 6360 4295
Wire Wire Line
	5975 4395 6360 4395
Wire Wire Line
	5975 4495 6360 4495
Wire Wire Line
	5975 4595 6360 4595
Wire Wire Line
	5975 4695 6360 4695
Wire Wire Line
	5975 4795 6360 4795
Wire Wire Line
	5975 4895 6360 4895
Wire Wire Line
	5975 4995 6360 4995
Wire Wire Line
	5975 5095 6360 5095
Wire Wire Line
	5975 5195 6360 5195
Wire Wire Line
	5975 5295 6360 5295
Wire Wire Line
	7460 3595 7460 3385
Wire Wire Line
	7360 3595 7360 3445
Wire Wire Line
	7360 3445 7460 3445
Connection ~ 7460 3445
Wire Wire Line
	7160 3595 7160 3385
Wire Wire Line
	7060 3595 7060 3435
Wire Wire Line
	7060 3435 7160 3435
Connection ~ 7160 3435
Wire Wire Line
	7160 3385 7350 3385
Wire Wire Line
	7460 3385 7810 3385
Wire Wire Line
	7630 3385 7630 3380
Wire Wire Line
	6860 6195 6860 6330
Wire Wire Line
	6860 6330 7805 6330
Wire Wire Line
	7805 6330 7805 6325
Wire Wire Line
	6960 6195 6960 6330
Connection ~ 6960 6330
Wire Wire Line
	7060 6195 7060 6330
Connection ~ 7060 6330
Wire Wire Line
	7160 6195 7160 6330
Connection ~ 7160 6330
Wire Wire Line
	7260 6195 7260 6330
Connection ~ 7260 6330
Wire Wire Line
	7360 6195 7360 6330
Connection ~ 7360 6330
Wire Wire Line
	7460 6195 7460 6330
Connection ~ 7460 6330
Wire Wire Line
	7560 6195 7560 6330
Connection ~ 7560 6330
Text Label 7615 6330 0    60   ~ 0
GND
Text Label 1290 5095 0    60   ~ 0
3V3
Wire Wire Line
	1130 5095 1525 5095
Wire Wire Line
	7345 2595 7785 2595
Wire Wire Line
	6445 2595 6045 2595
Text Label 7385 2595 0    60   ~ 0
DAT_DIR
Wire Wire Line
	7785 2595 7785 2590
Text Label 6160 2595 0    60   ~ 0
RC21
Wire Wire Line
	7810 3385 7810 3380
Connection ~ 7630 3385
Text Label 7705 3385 0    60   ~ 0
3V3
Wire Wire Line
	6440 2945 6040 2945
Text Label 6155 2945 0    60   ~ 0
ATN
Wire Wire Line
	7340 2945 7780 2945
Text Label 7380 2945 0    60   ~ 0
nATN
Wire Wire Line
	7780 2945 7780 2940
$Comp
L 74HC04 U7
U 2 1
P 6895 2595
F 0 "U7" H 7045 2695 50  0000 C CNN
F 1 "74HC04" H 7095 2495 50  0000 C CNN
F 2 "Housings_SOIC:SOIC-14_3.9x8.7mm_Pitch1.27mm" H 6895 2595 50  0001 C CNN
F 3 "" H 6895 2595 50  0001 C CNN
	2    6895 2595
	1    0    0    -1  
$EndComp
$Comp
L 74HC04 U7
U 1 1
P 6890 2945
F 0 "U7" H 7040 3045 50  0000 C CNN
F 1 "74HC04" H 7090 2845 50  0000 C CNN
F 2 "" H 6890 2945 50  0001 C CNN
F 3 "" H 6890 2945 50  0001 C CNN
	1    6890 2945
	1    0    0    -1  
$EndComp
Text Label 5755 2925 0    60   ~ 0
RC22
$EndSCHEMATC
